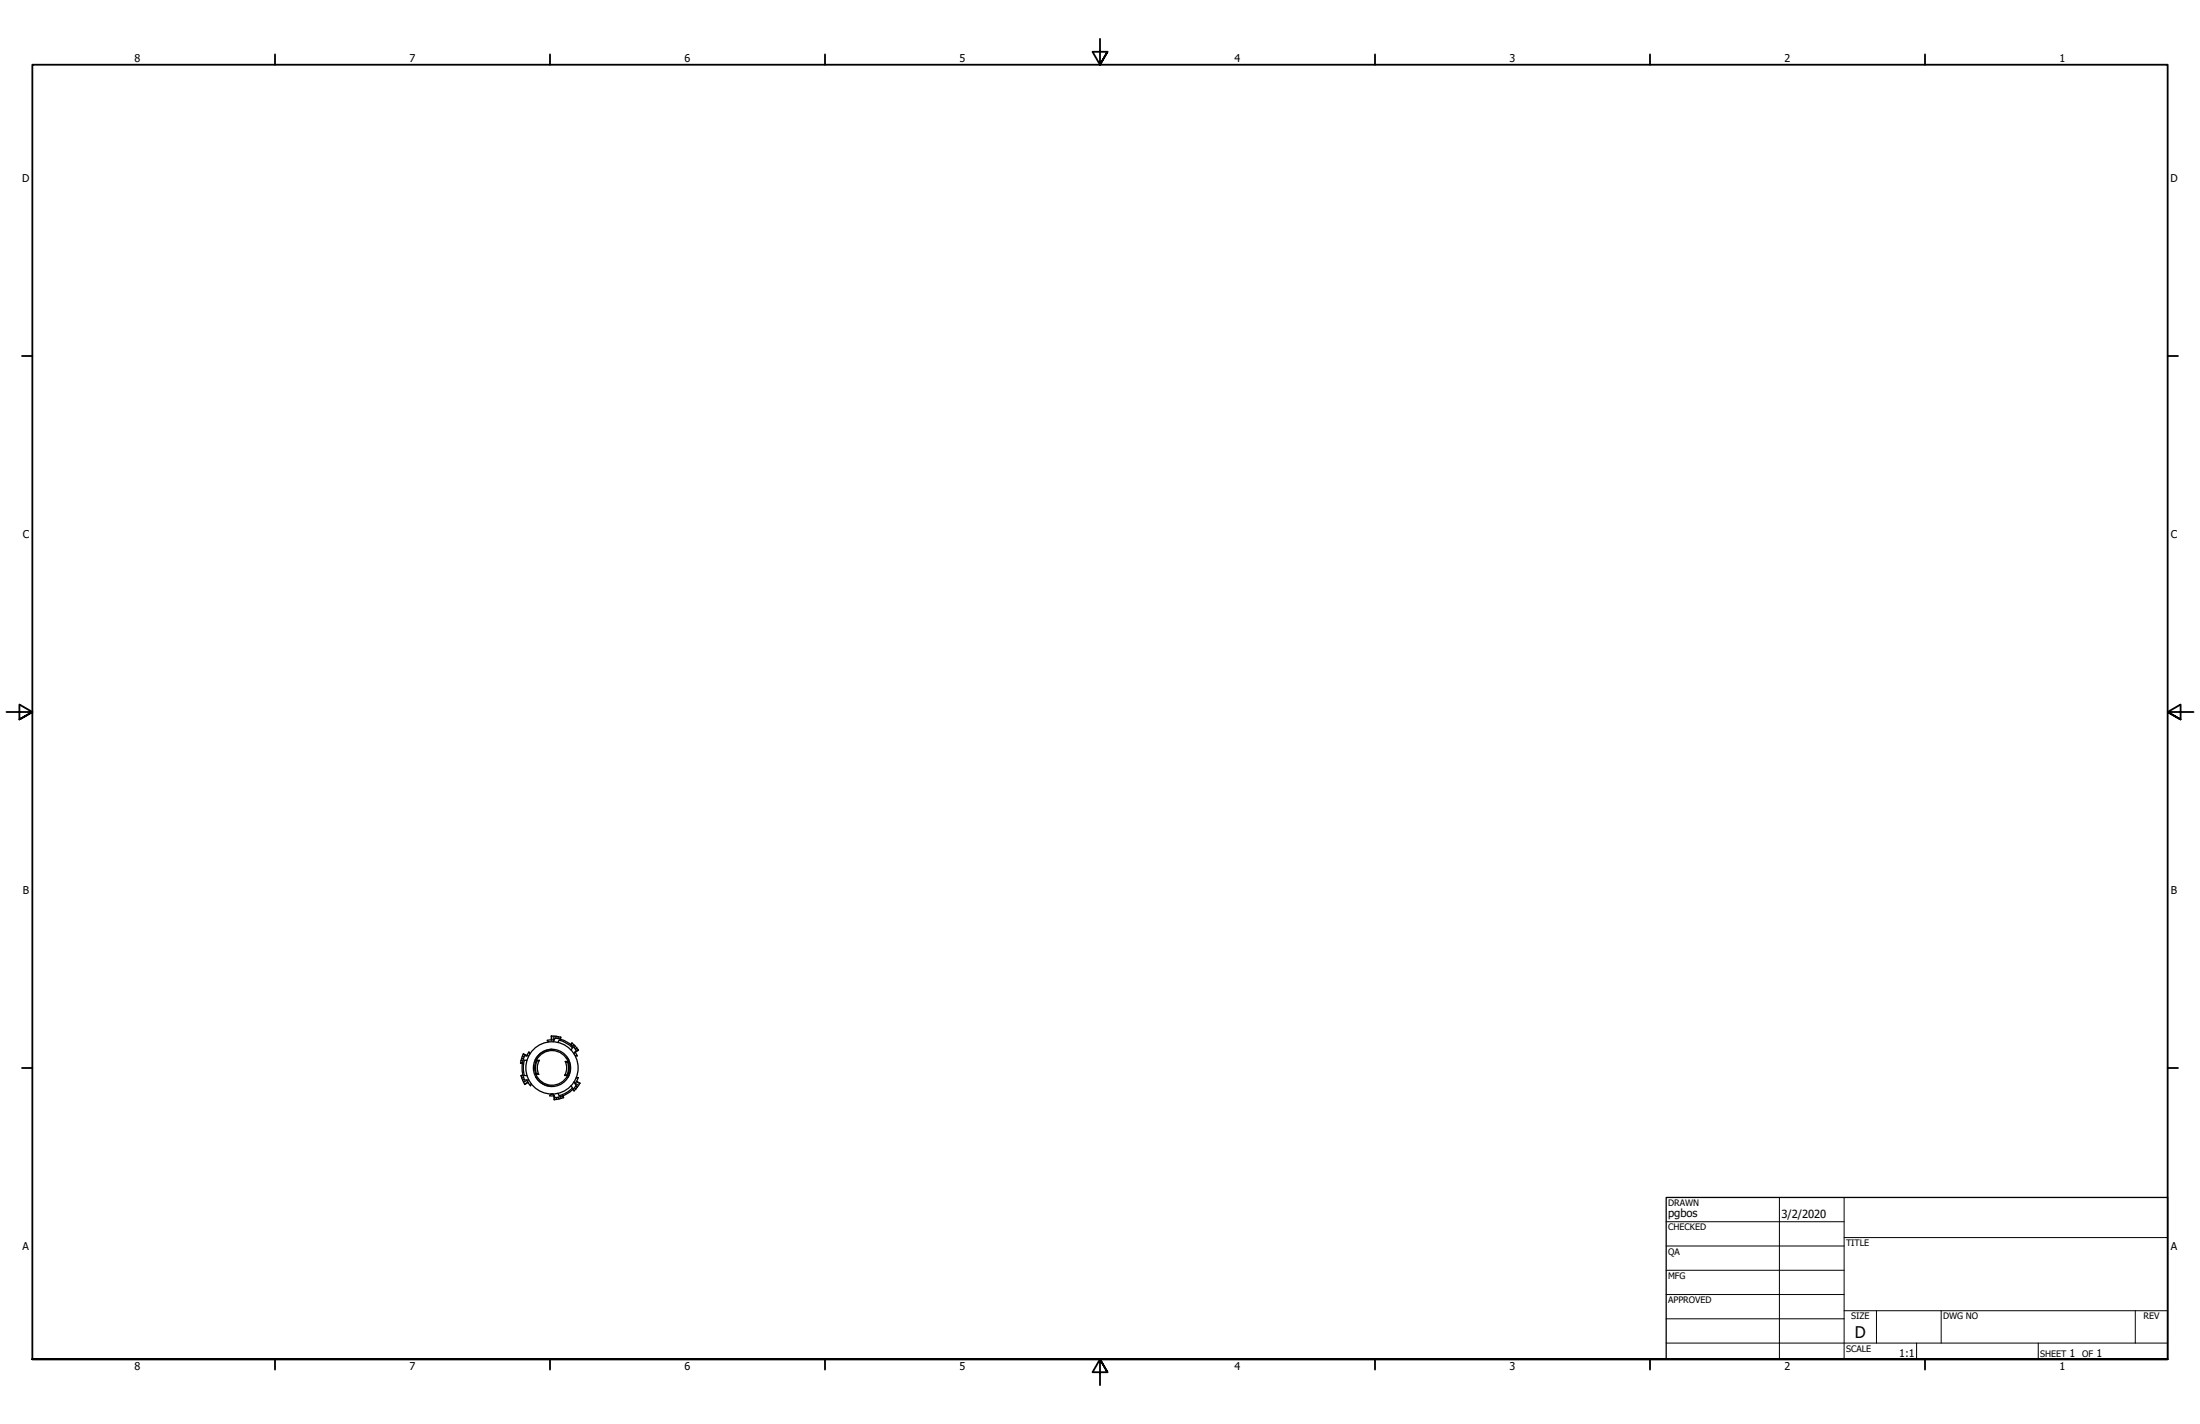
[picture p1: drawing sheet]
<svg xmlns="http://www.w3.org/2000/svg" width="864mm" height="559mm" viewBox="0 0 864 559" stroke-linecap="round" stroke-linejoin="round" font-family="sans-serif">
<!-- layer: Visible (ANSI) -->
<g fill="none" stroke="#000" stroke-width=".51">
<path d="M204.4 417l.7 .3M204.4 417l.7 .1M204.5 416.2l.7 .1M204.8 415.3l-.4 1.7M204.8 415.3l.7 .2M205 414.5l-.2 .8M205 414.5l.7 .3M205.4 413.7l-.4 .8M205.4 413.7l1.4 .5M205.4 413.7l1.3 .6M206.8 414.2v.1M206.9 416.1h-1.1a11.3 11.3 0 0 0 0 6h1.1"/>
<path d="M207.6 414.3h-1.7a11.8 11.8 0 0 0 0 9.5h1.7M208 413.6l-.4-.8-.8 1.4M210.6 415.1h.1M210.6 416a6.8 6.8 0 0 1 6.4-3.7 6.8 6.8 0 0 1 6 4.3l-1.1-.1a5.8 5.8 0 0 1-.3 5.5l1.2 .1M210.6 416a6.8 6.8 0 0 0-.3 5.5M210.6 416l1.1 .1a5.8 5.8 0 0 0-.2 5.5l-1.2-.1M211.6 416.3h-.8l-.6 2.8 .4 2.2h.8M216.3 411.8h-.1M216.4 408.1l-1.6 .1 .6 .7M216.6 406.6l1.7 .1M216.6 406.6v1.5M216.6 408.1h.9"/>
<path d="M216.6 411.8a7.3 7.3 0 0 0-6.5 4.2v-.1M216.6 411.8h.1M217.1 408.8l.8-1.4a11.8 11.8 0 0 1 8.3 4.7l-.9 1.5M217.4 406.6l-.1 1.5M218.3 406.7l.9 .1M218.3 406.7l-.1 .7M219 409.1l.5-.9a11.3 11.3 0 0 1 5.2 3l-.5 .9M219.2 406.8l.8 .2M219.2 406.8l-.2 .7M220 407v.8M220 407l-.2 .7M222 416.8h.8l.3 2.9-.5 2.1h-.8"/>
<path d="M222.6 414.9a7.3 7.3 0 0 1 .4 7.7v.1M222.7 414.9h-.1M223 416.6a6.8 6.8 0 0 1-.2 5.5M223.2 415.8h.1M224.6 409.4l1.3 1.2M224.6 409.4l-.6 .5M224.6 409.4l-.5 .6M225.3 410l-.5 .5M225.8 412.8v.1M225.8 412.9l.8 1.4-.9-.1M225.9 410.6l.6 .7M225.9 410.6l-.6 .5"/>
<path d="M226.5 411.3l.5 .7M226.5 411.3l-.6 .4M227 412l-1.2 .9M227 412l-1.2 .8M204.6 422.2l.2 .8M204.8 423l.3 .9M205.1 423.9l.8 1.5M205.3 421.9l-.7 .3M205.3 422l-.7 .2M205.5 422.8l-.7 .2M205.8 423.6l-.7 .3M206.8 423.8l.4 .9"/>
<path d="M206.8 424l-1.3 .7M207.2 424.7l.1 .1M207.2 424.7l-1.3 .7M207.3 424.8l.9 1.3 .1-.2M207.3 424.8l-1.4 .6M208.5 425.2l-.2 .7M210.3 421.5a6.8 6.8 0 0 0 6.1 4.4 6.8 6.8 0 0 0 6.4-3.8M210.4 422.7a7.3 7.3 0 0 0 6.9 3.6M210.4 422.7v.1M210.6 423.1h.1M216.2 426.3h.1M216.3 429.3l-.5 .7h1.6"/>
<path d="M217.3 426.3h.1M217.4 430l.3 1.5M217.5 430h-.1M217.6 430.1l.1 1.4M218.4 430.7l.1 .7-.8 .1M219.2 430.5l.2 .8M219.4 431.3l-.9 .1M220 430.3l.2 .7M220.2 431l-.8 .3M220.8 430.1l.3 .7M221 430l.1 .8M221.1 430.8l-.9 .2"/>
<path d="M223.2 422.3h.1M224.2 426.1l.5 .9a11.3 11.3 0 0 1-5.2 3l-.5-.9M224.8 427.6l.7 .4M224.9 427.4l.6 .6M225.3 424.6l.9 1.4a11.8 11.8 0 0 1-8.3 4.8l-.8-1.5M225.5 426.8l.6 .5M225.9 425.1l1.2 .8M226 426.2l.6 .5M226.1 427.3l-.6 .7M226.1 423.1l.9-.2-.7 1.4M226.3 424.5l-.5 .8M226.3 424.5l1.3 .7"/>
<path d="M226.3 424.3l1.3 .9M226.3 424.3v.2M226.6 426.7l-.5 .6M227.6 425.2l-1 1.5"/>
<circle cx="216.7" cy="419.1" r="7.3"/>
<circle cx="216.7" cy="419.1" r="10.3"/>
</g>
<!-- layer: Border (ANSI) -->
<g fill="none" stroke="#000" stroke-width=".71">
<path d="M431.8 15.2v10.2l-2.9-5.1h5.8l-2.9 5.1 2.9-5.1M107.9 21.3v4.1M215.9 21.3v4.1M323.8 21.3v4.1M539.8 21.3v4.1M647.7 21.3v4.1M755.6 21.3v4.1M8.6 139.7h4.1M850.9 139.7h4.1M2.5 279.4h10.2l-5.1-2.9v5.8l5.1-2.9-5.1 2.9M861.1 279.4h-10.2l5.1-2.9v5.8l-5.1-2.9 5.1 2.9M8.6 419.1h4.1"/>
<path d="M850.9 419.1h4.1M12.7 533.4v-508h838.2v508h-838.2h838.2M107.9 533.4v4.1M215.9 533.4v4.1M323.8 533.4v4.1M434.7 538.5l-2.9-5.1 2.9 5.1h-5.8l2.9-5.1v10.2M539.8 533.4v4.1M647.7 533.4v4.1M755.6 533.4v4.1"/>
</g>
<!-- layer: Title (ANSI) -->
<g fill="none" stroke="#000" stroke-width=".39">
<path d="M654 479.4h69.9M698.5 469.9v63.5M723.9 469.9v63.5M654 488.9h69.9M654 498.5h69.9M723.9 485.6h127M654 508h69.9M654 517.5h69.9M723.9 514.3h127M736.6 514.3v12.7M762 514.3v12.7M838.2 514.3v12.7"/>
<path d="M654 527h196.9M752.3 527v6.4M800.1 527v6.4"/>
</g>
<path d="M654 469.9h196.9v63.5h-196.9z" fill="none" stroke="#000" stroke-width=".51"/>
<text font-size="6.3" x="728.1" y="524.9">D</text>
<g font-size="4.4">
<text x="654.8" y="477.8">pgbos</text>
<text x="699.3" y="478">3/2/2020</text>
</g>
<g font-size="4.2">
<text x="52.8" y="24.4">8</text>
<text x="160.8" y="24.4">7</text>
<text x="268.7" y="24.4">6</text>
<text x="376.7" y="24.4">5</text>
<text x="484.6" y="24.4">4</text>
<text x="592.6" y="24.4">3</text>
<text x="700.5" y="24.4">2</text>
<text x="808.5" y="24.4">1</text>
<text x="8.7" y="71.4">D</text>
<text x="852" y="71.4">D</text>
<text x="8.9" y="211.1">C</text>
<text x="852.2" y="211.1">C</text>
<text x="8.9" y="350.8">B</text>
<text x="852.2" y="350.8">B</text>
<text x="8.9" y="490.5">A</text>
<text x="852.2" y="490.5">A</text>
<text x="745.5" y="532.6">1:1</text>
<text x="812.4" y="532.6">1</text>
<text x="822.9" y="532.6">1</text>
<text x="52.8" y="537.5">8</text>
<text x="160.8" y="537.5">7</text>
<text x="268.7" y="537.5">6</text>
<text x="376.7" y="537.5">5</text>
<text x="484.6" y="537.5">4</text>
<text x="592.6" y="537.5">3</text>
<text x="700.5" y="537.5">2</text>
<text x="808.5" y="537.5">1</text>
</g>
<g font-size="3.5">
<text x="654.8" y="473.2">DRAWN</text>
<text x="654.8" y="482.8">CHECKED</text>
<text x="724.7" y="488.9">TITLE</text>
<text x="654.8" y="492.3">QA</text>
<text x="654.8" y="501.8">MFG</text>
<text x="654.8" y="511.4">APPROVED</text>
<text x="726.7" y="517.7">SIZE</text>
<text x="762.8" y="517.7">DWG NO</text>
<text x="841.4" y="517.7">REV</text>
<text x="724.7" y="530.4">SCALE</text>
<text x="800.9" y="532.6">SHEET</text>
<text x="817.3" y="532.6">OF</text>
</g>
</svg>
